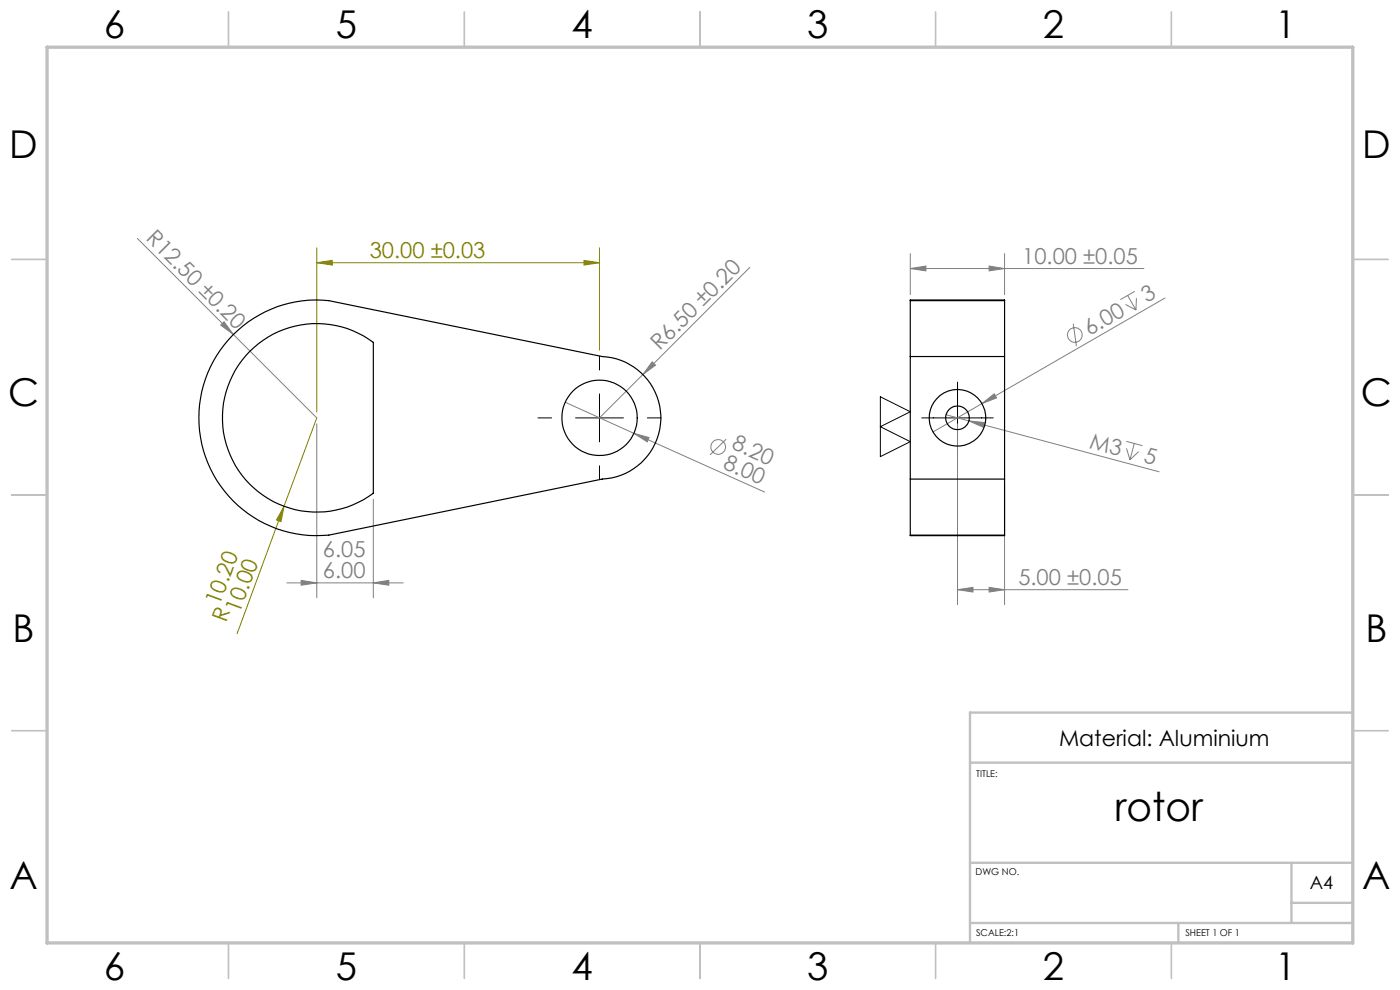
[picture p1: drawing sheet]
<svg xmlns="http://www.w3.org/2000/svg" width="297mm" height="210mm" viewBox="0 0 297 210" stroke-linecap="round" stroke-linejoin="round" font-family="sans-serif">
<g fill="none" stroke="#808080" stroke-width=".21">
<path d="M29.1 50.6l38.1 38M159.1 56.7l-22.7 22.7M193.1 57l3.3-.6v1.1zM193.1 53.8v8.7M193.1 57h49.6M209.8 56.4l3.3 .6-3.3 .5zM213.1 53.8v8.7M47.5 68.3l2 2.6-2.7-1.9zM136.4 79.4l-9.2 9.2M138.4 76.8l.7 .7-2.7 1.9zM227.7 68.7l.7 4.7M238.8 64.6l2.2 1.1"/>
<path d="M239.2 62.7l1.8 3M240.7 61.8l-3 1.8M241.1 63.2l-.1 2.5M247.2 63.2l-38.9 22.4M67.2 89.9v36.9M119.9 85.3l42.3 19.1M134.5 91.9l3.2 .9-.4 .9zM154.1 93.2l-3.5 3.3M200.7 88l4.8 1.3M203.1 89.9v38.4M205.5 89.3l3.3 .3-.2 1zM205.5 89.3l40.4 10.8"/>
<path d="M208.3 85.6l2.6-2.1 .5 .9zM208.3 85.6l-10.4 6M238.9 93.6l3.5 .9M239 95.1l.7 2.4M240.6 94.1l-.9 3.4M241.5 95.8l-1.8 1.7M79.2 105.9v20.9M213.1 102.9v25.4M60.9 123.6h24.6M63.9 123.1l3.3 .5-3.3 .5zM79.2 123.6l3.3-.5v1zM203.1 125.1l3.3-.5v1z"/>
<path d="M203.1 125.1h36.2M209.8 124.6l3.3 .5-3.3 .5z"/>
<circle cx="228" cy="71" r="1.56"/>
<circle cx="152.4" cy="94.8" r="1.56"/>
</g>
<path d="M67.2 55.7l3.3-.5v1zM67.2 52.6v34.8M67.2 55.7h60M123.9 55.2l3.3 .5-3.3 .5zM127.2 52.6v21.7M67.2 88.6l-6.9 18.8M60.3 107.4l-.7 3.3-.9-.4zM60.3 107.4l-10 27" fill="none" stroke="#808000" stroke-width=".21"/>
<path d="M127.2 75.6v2.9M114.1 88.6h2.9M122.1 88.6h10.2M127.2 83.6v10.1M127.2 98.8v2.9M137.3 88.6h3M186.8 84.2l6.3 3.1-6.3 3.2 6.3 3.2-6.3 3.2zM195.5 88.6h15.2M203.1 81.1v15.1" fill="none" stroke="#000" stroke-width=".21"/>
<g fill="none" stroke="#c0c0c0" stroke-width=".35">
<path d="M48.5 2.5v7.5M98.5 2.5v7.5M148.5 2.5v7.5M198.5 2.5v7.5M248.5 2.5v7.5M2.5 55h7.5M287 55h7.5M2.5 105h7.5M287 105h7.5M2.5 155h7.5M287 155h7.5M48.5 200v7.5"/>
<path d="M98.5 200v7.5M148.5 200v7.5M198.5 200v7.5M248.5 200v7.5"/>
</g>
<path d="M287 151.2h-81.2v48.8M205.8 161.8h81.2M205.8 195.8h81.2M205.8 183h81.2M250 195.8v4.2M274 183v12.8M274 191.5h13" fill="none" stroke="#c0c0c0" stroke-width=".5"/>
<path d="M10 10h277v190h-277z" fill="none" stroke="#c0c0c0" stroke-width=".7"/>
<g fill="#808000">
<path d="M60.3 107.4l-.7 3.3-.9-.4z"/>
<path d="M123.9 55.2l3.3 .5-3.3 .5zM67.2 55.7l3.3-.5v1z"/>
</g>
<g fill="#808080">
<path d="M47.5 68.3l2 2.6-2.7-1.9z"/>
<path d="M208.3 85.6l2.6-2.1 .5 .9z"/>
<path d="M138.4 76.8l.7 .7-2.7 1.9z"/>
<path d="M134.5 91.9l3.2 .9-.4 .9z"/>
<path d="M205.5 89.3l3.3 .3-.2 1z"/>
<path d="M79.2 123.6l3.3-.5v1zM63.9 123.1l3.3 .5-3.3 .5z"/>
<path d="M193.1 57l3.3-.6v1.1zM209.8 56.4l3.3 .6-3.3 .5z"/>
<path d="M203.1 125.1l3.3-.5v1zM209.8 124.6l3.3 .5-3.3 .5z"/>
</g>
<g fill="none" stroke="#000" stroke-width=".25">
<path d="M49.4 71a24.7 24.7 0 0 1 20.3-7.2l58 11.8a13 13 0 0 1 12.5 13 13 13 0 0 1-12.5 13l-58 11.9a25 25 0 0 1-25.1-14.1 25 25 0 0 1 4.8-28.4zM53 74.6a20.1 20.1 0 0 1 26.2-2v32a20 20 0 0 1-27.1-2.8 20 20 0 0 1 .9-27.2zM193.1 75.6v26M193.1 63.8v-.2h20v.2M193.1 75.6h20M193.1 63.8v11.8M193.1 63.8h20M213.1 75.6v26M213.1 63.8v11.8M193.1 113.5h20M193.1 101.6h20M193.1 101.6v11.9"/>
<path d="M213.1 101.6v11.9"/>
<circle cx="127.2" cy="88.6" r="8"/>
<circle cx="203.1" cy="88.6" r="6"/>
<circle cx="203.1" cy="88.6" r="2.51"/>
</g>
<text font-size="8.5" x="236.5" y="174.2">rotor</text>
<g font-size="8.1">
<text x="22" y="8">6</text>
<text x="71.2" y="8">5</text>
<text x="121.2" y="8">4</text>
<text x="171.3" y="8">3</text>
<text x="221.3" y="8">2</text>
<text x="270.5" y="8">1</text>
<text x="2" y="33.6">D</text>
<text x="289" y="33.6">D</text>
<text x="1.7" y="86.1">C</text>
<text x="288.7" y="86.1">C</text>
<text x="2.7" y="136.1">B</text>
<text x="289.7" y="136.1">B</text>
<text x="2" y="188.6">A</text>
<text x="289" y="188.6">A</text>
<text x="22" y="208">6</text>
<text x="71.2" y="208">5</text>
<text x="121.2" y="208">4</text>
<text x="171.3" y="208">3</text>
<text x="221.3" y="208">2</text>
<text x="270.5" y="208">1</text>
</g>
<g font-size="4.7" fill="#808080">
<text x="30.8" y="50.8" transform="rotate(45 30.8 50.8)">R12.50 ±0.20</text>
<text x="216.9" y="55.9">10.00 ±0.05</text>
<text x="243.3" y="64.2" transform="rotate(-30 243.3 64.2)">3</text>
<text x="231.1" y="71.2" transform="rotate(-30 231.1 71.2)">6.00</text>
<text x="139.9" y="74.5" transform="rotate(-45 139.9 74.5)">R6.50 ±0.20</text>
<text x="155" y="95.1" transform="rotate(24 155 95.1)">8.20</text>
<text x="231" y="95" transform="rotate(15 231 95)">M3</text>
<text x="153.2" y="99.2" transform="rotate(24 153.2 99.2)">8.00</text>
<text x="242.4" y="98" transform="rotate(15 242.4 98)">5</text>
<text x="68.5" y="118.1">6.05</text>
<text x="68.5" y="122.6">6.00</text>
<text x="216" y="124.1">5.00 ±0.05</text>
</g>
<g font-size="4.7" fill="#808000">
<text x="78.4" y="54.7">30.00 ±0.03</text>
<text x="46.6" y="128.6" transform="rotate(-70 46.6 128.6)">10.20</text>
<text x="50.8" y="130.2" transform="rotate(-70 50.8 130.2)">10.00</text>
<text x="48" y="132.1" transform="rotate(-70 48 132.1)">R</text>
</g>
<text font-size="4.7" x="224.7" y="158.3">Material: Aluminium</text>
<text font-size="3.9" x="277.9" y="188.5">A4</text>
<g font-size="2">
<text x="207.1" y="164.9">TITLE:</text>
<text x="207" y="185.5">DWG NO.</text>
<text x="207.1" y="198.6">SCALE:2:1</text>
<text x="251.5" y="198.6">SHEET 1 OF 1</text>
</g>
</svg>
